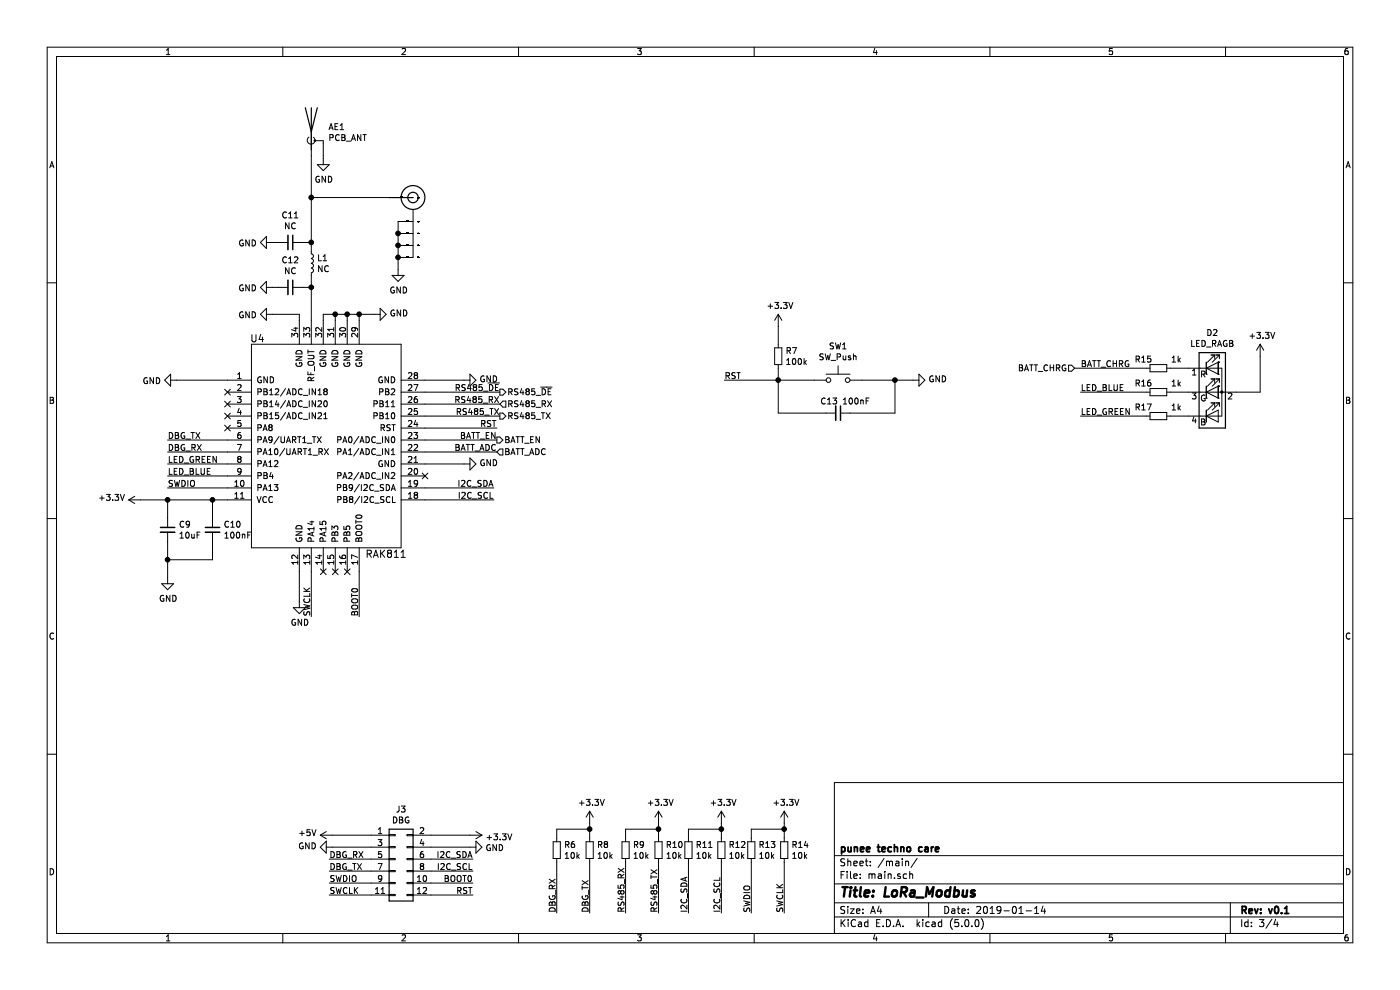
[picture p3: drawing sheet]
EESchema Schematic File Version 4
LIBS:LoRa_Modbus-cache
EELAYER 26 0
EELAYER END
$Descr A4 11693 8268
encoding utf-8
Sheet 3 4
Title "LoRa_Modbus"
Date "2019-01-14"
Rev "v0.1"
Comp "punee techno care"
Comment1 ""
Comment2 ""
Comment3 ""
Comment4 ""
$EndDescr
$Comp
L RF:RAK811 U4
U 1 1
P 2750 3675
F 0 "U4" H 2150 4525 60  0000 C CNN
F 1 "RAK811" H 3225 2725 60  0000 C CNN
F 2 "RAK811:RAK811_MODULE" H 3250 2525 60  0001 C CNN
F 3 "" H 3250 2525 60  0001 C CNN
	1    2750 3675
	1    0    0    -1  
$EndComp
Wire Wire Line
	2700 2675 2700 2625
Wire Wire Line
	2700 2625 2800 2625
Wire Wire Line
	2800 2625 2800 2675
Wire Wire Line
	2800 2625 2900 2625
Wire Wire Line
	2900 2625 2900 2675
Connection ~ 2800 2625
Wire Wire Line
	2900 2625 3000 2625
Wire Wire Line
	3000 2625 3000 2675
Connection ~ 2900 2625
$Comp
L power:GND #PWR026
U 1 1
P 3125 2625
F 0 "#PWR026" H 3125 2375 50  0001 C CNN
F 1 "GND" V 3130 2497 50  0000 R CNN
F 2 "" H 3125 2625 50  0001 C CNN
F 3 "" H 3125 2625 50  0001 C CNN
	1    3125 2625
	0    -1   -1   0   
$EndComp
Wire Wire Line
	3125 2625 3000 2625
Connection ~ 3000 2625
$Comp
L power:GND #PWR024
U 1 1
P 2275 2625
F 0 "#PWR024" H 2275 2375 50  0001 C CNN
F 1 "GND" V 2280 2497 50  0000 R CNN
F 2 "" H 2275 2625 50  0001 C CNN
F 3 "" H 2275 2625 50  0001 C CNN
	1    2275 2625
	0    1    1    0   
$EndComp
Wire Wire Line
	2500 2625 2500 2675
$Comp
L power:GND #PWR021
U 1 1
P 1475 3175
F 0 "#PWR021" H 1475 2925 50  0001 C CNN
F 1 "GND" V 1480 3047 50  0000 R CNN
F 2 "" H 1475 3175 50  0001 C CNN
F 3 "" H 1475 3175 50  0001 C CNN
	1    1475 3175
	0    1    1    0   
$EndComp
$Comp
L power:GND #PWR027
U 1 1
P 3875 3175
F 0 "#PWR027" H 3875 2925 50  0001 C CNN
F 1 "GND" V 3880 3047 50  0000 R CNN
F 2 "" H 3875 3175 50  0001 C CNN
F 3 "" H 3875 3175 50  0001 C CNN
	1    3875 3175
	0    -1   -1   0   
$EndComp
$Comp
L power:GND #PWR028
U 1 1
P 3875 3875
F 0 "#PWR028" H 3875 3625 50  0001 C CNN
F 1 "GND" V 3880 3747 50  0000 R CNN
F 2 "" H 3875 3875 50  0001 C CNN
F 3 "" H 3875 3875 50  0001 C CNN
	1    3875 3875
	0    -1   -1   0   
$EndComp
Wire Wire Line
	3875 3875 3550 3875
Wire Wire Line
	3550 3175 3875 3175
$Comp
L power:GND #PWR025
U 1 1
P 2500 5025
F 0 "#PWR025" H 2500 4775 50  0001 C CNN
F 1 "GND" H 2505 4852 50  0000 C CNN
F 2 "" H 2500 5025 50  0001 C CNN
F 3 "" H 2500 5025 50  0001 C CNN
	1    2500 5025
	1    0    0    -1  
$EndComp
Wire Wire Line
	2500 5025 2500 4775
$Comp
L power:+3.3V #PWR019
U 1 1
P 1175 4175
F 0 "#PWR019" H 1175 4025 50  0001 C CNN
F 1 "+3.3V" V 1190 4303 50  0000 L CNN
F 2 "" H 1175 4175 50  0001 C CNN
F 3 "" H 1175 4175 50  0001 C CNN
	1    1175 4175
	0    -1   -1   0   
$EndComp
Wire Wire Line
	1475 3175 1900 3175
$Comp
L Device:C_Small C10
U 1 1
P 1775 4425
F 0 "C10" H 1867 4471 50  0000 L CNN
F 1 "100nF" H 1867 4380 50  0000 L CNN
F 2 "Capacitors_SMD:C_0402" H 1775 4425 50  0001 C CNN
F 3 "https://datasheet.lcsc.com/szlcsc/YAGEO-CC0402KRX7R6BB104_C309458.pdf" H 1775 4425 50  0001 C CNN
F 4 "https://lcsc.com/product-detail/Others_YAGEO-CC0402KRX7R6BB104_C309458.html" H 1775 4425 50  0001 C CNN "URL"
	1    1775 4425
	1    0    0    -1  
$EndComp
$Comp
L Device:C_Small C9
U 1 1
P 1400 4425
F 0 "C9" H 1492 4471 50  0000 L CNN
F 1 "10uF" H 1492 4380 50  0000 L CNN
F 2 "Capacitors_SMD:C_0805" H 1400 4425 50  0001 C CNN
F 3 "https://datasheet.lcsc.com/szlcsc/Samsung-Electro-Mechanics-CL21B106KPQNNNE_C32635.pdf" H 1400 4425 50  0001 C CNN
F 4 "https://datasheet.lcsc.com/szlcsc/Samsung-Electro-Mechanics-CL21B106KPQNNNE_C32635.pdf" H 1400 4425 50  0001 C CNN "URL"
	1    1400 4425
	1    0    0    -1  
$EndComp
Wire Wire Line
	1775 4325 1775 4175
Wire Wire Line
	1175 4175 1400 4175
Connection ~ 1775 4175
Wire Wire Line
	1775 4175 1900 4175
Wire Wire Line
	1400 4325 1400 4175
Connection ~ 1400 4175
Wire Wire Line
	1400 4175 1775 4175
$Comp
L power:GND #PWR020
U 1 1
P 1400 4825
F 0 "#PWR020" H 1400 4575 50  0001 C CNN
F 1 "GND" H 1405 4652 50  0000 C CNN
F 2 "" H 1400 4825 50  0001 C CNN
F 3 "" H 1400 4825 50  0001 C CNN
	1    1400 4825
	1    0    0    -1  
$EndComp
Wire Wire Line
	1400 4525 1400 4675
Wire Wire Line
	1775 4525 1775 4675
$Comp
L Device:R_Small R10
U 1 1
P 5500 7100
F 0 "R10" H 5559 7146 50  0000 L CNN
F 1 "10k" H 5559 7055 50  0000 L CNN
F 2 "Resistors_SMD:R_0402" H 5500 7100 50  0001 C CNN
F 3 "https://datasheet.lcsc.com/szlcsc/YAGEO-RC0402FR-0710KL_C60490.pdf" H 5500 7100 50  0001 C CNN
F 4 "https://lcsc.com/product-detail/Chip-Resistor-Surface-Mount_10KR-1002-1_C60490.html" H 0   0   50  0001 C CNN "URL"
	1    5500 7100
	1    0    0    -1  
$EndComp
$Comp
L Device:R_Small R9
U 1 1
P 5225 7100
F 0 "R9" H 5284 7146 50  0000 L CNN
F 1 "10k" H 5284 7055 50  0000 L CNN
F 2 "Resistors_SMD:R_0402" H 5225 7100 50  0001 C CNN
F 3 "https://datasheet.lcsc.com/szlcsc/YAGEO-RC0402FR-0710KL_C60490.pdf" H 5225 7100 50  0001 C CNN
F 4 "https://lcsc.com/product-detail/Chip-Resistor-Surface-Mount_10KR-1002-1_C60490.html" H 0   0   50  0001 C CNN "URL"
	1    5225 7100
	1    0    0    -1  
$EndComp
Wire Wire Line
	1400 4675 1775 4675
Wire Wire Line
	1400 4825 1400 4675
Connection ~ 1400 4675
Text Label 4175 3375 2    50   ~ 0
RS485_RX
Text Label 4175 3475 2    50   ~ 0
RS485_TX
Text Label 4150 3575 2    50   ~ 0
RST
Text Label 4175 3275 2    50   ~ 0
RS485_~DE
Wire Wire Line
	3000 4775 3000 5150
Text Label 3000 5150 1    50   ~ 0
BOOT0
Wire Wire Line
	3550 3675 4150 3675
Wire Wire Line
	3550 3775 4150 3775
Text Label 4150 3675 2    50   ~ 0
BATT_EN
Text Label 4150 3775 2    50   ~ 0
BATT_ADC
Wire Wire Line
	2600 4775 2600 5150
Wire Wire Line
	1900 4075 1400 4075
Text Label 2600 5150 1    50   ~ 0
SWCLK
Text Label 1400 4075 0    50   ~ 0
SWDIO
Wire Wire Line
	1900 3675 1400 3675
Wire Wire Line
	1900 3775 1400 3775
Text Label 1400 3675 0    50   ~ 0
DBG_TX
Text Label 1400 3775 0    50   ~ 0
DBG_RX
Wire Wire Line
	1900 3875 1400 3875
Wire Wire Line
	1900 3975 1400 3975
Text Label 1400 3875 0    50   ~ 0
LED_GREEN
Text Label 1400 3975 0    50   ~ 0
LED_BLUE
$Comp
L power:+3.3V #PWR031
U 1 1
P 5500 6875
F 0 "#PWR031" H 5500 6725 50  0001 C CNN
F 1 "+3.3V" H 5515 7048 50  0000 C CNN
F 2 "" H 5500 6875 50  0001 C CNN
F 3 "" H 5500 6875 50  0001 C CNN
	1    5500 6875
	1    0    0    -1  
$EndComp
Wire Wire Line
	5500 6875 5500 6925
Wire Wire Line
	5500 6925 5225 6925
Wire Wire Line
	5225 6925 5225 7000
Connection ~ 5500 6925
Wire Wire Line
	5500 6925 5500 7000
$Comp
L Device:R_Small R12
U 1 1
P 6025 7100
F 0 "R12" H 6084 7146 50  0000 L CNN
F 1 "10k" H 6084 7055 50  0000 L CNN
F 2 "Resistors_SMD:R_0402" H 6025 7100 50  0001 C CNN
F 3 "https://datasheet.lcsc.com/szlcsc/YAGEO-RC0402FR-0710KL_C60490.pdf" H 6025 7100 50  0001 C CNN
F 4 "https://lcsc.com/product-detail/Chip-Resistor-Surface-Mount_10KR-1002-1_C60490.html" H 0   0   50  0001 C CNN "URL"
	1    6025 7100
	1    0    0    -1  
$EndComp
$Comp
L Device:R_Small R11
U 1 1
P 5750 7100
F 0 "R11" H 5809 7146 50  0000 L CNN
F 1 "10k" H 5809 7055 50  0000 L CNN
F 2 "Resistors_SMD:R_0402" H 5750 7100 50  0001 C CNN
F 3 "https://datasheet.lcsc.com/szlcsc/YAGEO-RC0402FR-0710KL_C60490.pdf" H 5750 7100 50  0001 C CNN
F 4 "https://lcsc.com/product-detail/Chip-Resistor-Surface-Mount_10KR-1002-1_C60490.html" H 0   0   50  0001 C CNN "URL"
	1    5750 7100
	1    0    0    -1  
$EndComp
$Comp
L power:+3.3V #PWR032
U 1 1
P 6025 6875
F 0 "#PWR032" H 6025 6725 50  0001 C CNN
F 1 "+3.3V" H 6040 7048 50  0000 C CNN
F 2 "" H 6025 6875 50  0001 C CNN
F 3 "" H 6025 6875 50  0001 C CNN
	1    6025 6875
	1    0    0    -1  
$EndComp
Wire Wire Line
	6025 6875 6025 6925
Wire Wire Line
	6025 6925 5750 6925
Wire Wire Line
	5750 6925 5750 7000
Connection ~ 6025 6925
Wire Wire Line
	6025 6925 6025 7000
Text Label 5225 7625 1    50   ~ 0
RS485_RX
Wire Wire Line
	5225 7200 5225 7625
Wire Wire Line
	5500 7200 5500 7625
Wire Wire Line
	5750 7200 5750 7625
Wire Wire Line
	6025 7200 6025 7625
Text Label 5500 7625 1    50   ~ 0
RS485_TX
Text Label 5750 7625 1    50   ~ 0
I2C_SDA
Text Label 6025 7625 1    50   ~ 0
I2C_SCL
$Comp
L Device:R_Small R14
U 1 1
P 6550 7100
F 0 "R14" H 6609 7146 50  0000 L CNN
F 1 "10k" H 6609 7055 50  0000 L CNN
F 2 "Resistors_SMD:R_0402" H 6550 7100 50  0001 C CNN
F 3 "https://datasheet.lcsc.com/szlcsc/YAGEO-RC0402FR-0710KL_C60490.pdf" H 6550 7100 50  0001 C CNN
F 4 "https://lcsc.com/product-detail/Chip-Resistor-Surface-Mount_10KR-1002-1_C60490.html" H 0   0   50  0001 C CNN "URL"
	1    6550 7100
	1    0    0    -1  
$EndComp
$Comp
L Device:R_Small R13
U 1 1
P 6275 7100
F 0 "R13" H 6334 7146 50  0000 L CNN
F 1 "10k" H 6334 7055 50  0000 L CNN
F 2 "Resistors_SMD:R_0402" H 6275 7100 50  0001 C CNN
F 3 "https://datasheet.lcsc.com/szlcsc/YAGEO-RC0402FR-0710KL_C60490.pdf" H 6275 7100 50  0001 C CNN
F 4 "https://lcsc.com/product-detail/Chip-Resistor-Surface-Mount_10KR-1002-1_C60490.html" H 0   0   50  0001 C CNN "URL"
	1    6275 7100
	1    0    0    -1  
$EndComp
$Comp
L power:+3.3V #PWR034
U 1 1
P 6550 6875
F 0 "#PWR034" H 6550 6725 50  0001 C CNN
F 1 "+3.3V" H 6565 7048 50  0000 C CNN
F 2 "" H 6550 6875 50  0001 C CNN
F 3 "" H 6550 6875 50  0001 C CNN
	1    6550 6875
	1    0    0    -1  
$EndComp
Wire Wire Line
	6550 6875 6550 6925
Wire Wire Line
	6550 6925 6275 6925
Wire Wire Line
	6275 6925 6275 7000
Connection ~ 6550 6925
Wire Wire Line
	6550 6925 6550 7000
Wire Wire Line
	6275 7200 6275 7625
Wire Wire Line
	6550 7200 6550 7625
Text Label 6275 7625 1    50   ~ 0
SWDIO
Text Label 6550 7625 1    50   ~ 0
SWCLK
$Comp
L Device:L_Small L1
U 1 1
P 2600 2200
F 0 "L1" H 2647 2246 50  0000 L CNN
F 1 "NC" H 2647 2155 50  0000 L CNN
F 2 "Inductors_SMD:L_0402" H 2600 2200 50  0001 C CNN
F 3 "~" H 2600 2200 50  0001 C CNN
	1    2600 2200
	1    0    0    -1  
$EndComp
$Comp
L Device:C_Small C11
U 1 1
P 2425 2025
F 0 "C11" V 2196 2025 50  0000 C CNN
F 1 "NC" V 2287 2025 50  0000 C CNN
F 2 "Capacitors_SMD:C_0402" H 2425 2025 50  0001 C CNN
F 3 "~" H 2425 2025 50  0001 C CNN
	1    2425 2025
	0    1    1    0   
$EndComp
$Comp
L Device:C_Small C12
U 1 1
P 2425 2400
F 0 "C12" V 2196 2400 50  0000 C CNN
F 1 "NC" V 2287 2400 50  0000 C CNN
F 2 "Capacitors_SMD:C_0402" H 2425 2400 50  0001 C CNN
F 3 "~" H 2425 2400 50  0001 C CNN
	1    2425 2400
	0    1    1    0   
$EndComp
$Comp
L power:GND #PWR023
U 1 1
P 2275 2400
F 0 "#PWR023" H 2275 2150 50  0001 C CNN
F 1 "GND" V 2280 2272 50  0000 R CNN
F 2 "" H 2275 2400 50  0001 C CNN
F 3 "" H 2275 2400 50  0001 C CNN
	1    2275 2400
	0    1    1    0   
$EndComp
$Comp
L power:GND #PWR022
U 1 1
P 2275 2025
F 0 "#PWR022" H 2275 1775 50  0001 C CNN
F 1 "GND" V 2280 1897 50  0000 R CNN
F 2 "" H 2275 2025 50  0001 C CNN
F 3 "" H 2275 2025 50  0001 C CNN
	1    2275 2025
	0    1    1    0   
$EndComp
Wire Wire Line
	2275 2625 2500 2625
Wire Wire Line
	2525 2400 2600 2400
Wire Wire Line
	2600 2400 2600 2675
Wire Wire Line
	2600 2400 2600 2300
Connection ~ 2600 2400
Wire Wire Line
	2525 2025 2600 2025
Wire Wire Line
	2600 2025 2600 2100
Connection ~ 2600 2025
Wire Wire Line
	2275 2025 2325 2025
Wire Wire Line
	2275 2400 2325 2400
$Comp
L Device:R_Small R8
U 1 1
P 4925 7100
F 0 "R8" H 4984 7146 50  0000 L CNN
F 1 "10k" H 4984 7055 50  0000 L CNN
F 2 "Resistors_SMD:R_0402" H 4925 7100 50  0001 C CNN
F 3 "https://datasheet.lcsc.com/szlcsc/YAGEO-RC0402FR-0710KL_C60490.pdf" H 4925 7100 50  0001 C CNN
F 4 "https://lcsc.com/product-detail/Chip-Resistor-Surface-Mount_10KR-1002-1_C60490.html" H 0   0   50  0001 C CNN "URL"
	1    4925 7100
	1    0    0    -1  
$EndComp
$Comp
L Device:R_Small R6
U 1 1
P 4650 7100
F 0 "R6" H 4709 7146 50  0000 L CNN
F 1 "10k" H 4709 7055 50  0000 L CNN
F 2 "Resistors_SMD:R_0402" H 4650 7100 50  0001 C CNN
F 3 "https://datasheet.lcsc.com/szlcsc/YAGEO-RC0402FR-0710KL_C60490.pdf" H 4650 7100 50  0001 C CNN
F 4 "https://lcsc.com/product-detail/Chip-Resistor-Surface-Mount_10KR-1002-1_C60490.html" H 0   0   50  0001 C CNN "URL"
	1    4650 7100
	1    0    0    -1  
$EndComp
$Comp
L power:+3.3V #PWR030
U 1 1
P 4925 6875
F 0 "#PWR030" H 4925 6725 50  0001 C CNN
F 1 "+3.3V" H 4940 7048 50  0000 C CNN
F 2 "" H 4925 6875 50  0001 C CNN
F 3 "" H 4925 6875 50  0001 C CNN
	1    4925 6875
	1    0    0    -1  
$EndComp
Wire Wire Line
	4925 6875 4925 6925
Wire Wire Line
	4925 6925 4650 6925
Wire Wire Line
	4650 6925 4650 7000
Connection ~ 4925 6925
Wire Wire Line
	4925 6925 4925 7000
Wire Wire Line
	4650 7200 4650 7625
Wire Wire Line
	4925 7200 4925 7625
Text Label 4650 7625 1    50   ~ 0
DBG_RX
Text Label 4925 7625 1    50   ~ 0
DBG_TX
$Comp
L power:+3.3V #PWR039
U 1 1
P 10525 2975
F 0 "#PWR039" H 10525 2825 50  0001 C CNN
F 1 "+3.3V" H 10540 3148 50  0000 C CNN
F 2 "" H 10525 2975 50  0001 C CNN
F 3 "" H 10525 2975 50  0001 C CNN
	1    10525 2975
	1    0    0    -1  
$EndComp
$Comp
L Device:R_Small R15
U 1 1
P 9675 3075
F 0 "R15" V 9600 2950 50  0000 C CNN
F 1 "1k" V 9600 3225 50  0000 C CNN
F 2 "Resistors_SMD:R_0402" H 9675 3075 50  0001 C CNN
F 3 "https://datasheet.lcsc.com/szlcsc/YAGEO-RC0402FR-071KL_C106235.pdf" H 9675 3075 50  0001 C CNN
F 4 "https://lcsc.com/product-detail/Chip-Resistor-Surface-Mount_1KR-1001-1_C106235.html" H 0   0   50  0001 C CNN "URL"
	1    9675 3075
	0    1    1    0   
$EndComp
$Comp
L Device:R_Small R16
U 1 1
P 9675 3275
F 0 "R16" V 9600 3150 50  0000 C CNN
F 1 "1k" V 9600 3425 50  0000 C CNN
F 2 "Resistors_SMD:R_0402" H 9675 3275 50  0001 C CNN
F 3 "https://datasheet.lcsc.com/szlcsc/YAGEO-RC0402FR-071KL_C106235.pdf" H 9675 3275 50  0001 C CNN
F 4 "https://lcsc.com/product-detail/Chip-Resistor-Surface-Mount_1KR-1001-1_C106235.html" H 0   0   50  0001 C CNN "URL"
	1    9675 3275
	0    1    1    0   
$EndComp
$Comp
L Device:R_Small R17
U 1 1
P 9675 3475
F 0 "R17" V 9600 3350 50  0000 C CNN
F 1 "1k" V 9600 3625 50  0000 C CNN
F 2 "Resistors_SMD:R_0402" H 9675 3475 50  0001 C CNN
F 3 "https://datasheet.lcsc.com/szlcsc/YAGEO-RC0402FR-071KL_C106235.pdf" H 9675 3475 50  0001 C CNN
F 4 "https://lcsc.com/product-detail/Chip-Resistor-Surface-Mount_1KR-1001-1_C106235.html" H 0   0   50  0001 C CNN "URL"
	1    9675 3475
	0    1    1    0   
$EndComp
Text Label 9025 3275 0    50   ~ 0
LED_BLUE
Text Label 9025 3475 0    50   ~ 0
LED_GREEN
Text Label 3950 7375 2    50   ~ 0
BOOT0
Text Label 2750 7175 0    50   ~ 0
DBG_RX
Text Label 2750 7275 0    50   ~ 0
DBG_TX
Wire Wire Line
	3100 7175 2750 7175
Wire Wire Line
	3100 7275 2750 7275
Wire Wire Line
	3600 7375 3950 7375
Text Label 2750 7475 0    50   ~ 0
SWCLK
Text Label 2750 7375 0    50   ~ 0
SWDIO
Text Label 3950 7475 2    50   ~ 0
RST
$Comp
L power:GND #PWR036
U 1 1
P 2775 7075
F 0 "#PWR036" H 2775 6825 50  0001 C CNN
F 1 "GND" V 2780 6947 50  0000 R CNN
F 2 "" H 2775 7075 50  0001 C CNN
F 3 "" H 2775 7075 50  0001 C CNN
	1    2775 7075
	0    1    -1   0   
$EndComp
Wire Wire Line
	2775 6975 3100 6975
$Comp
L power:+3.3V #PWR035
U 1 1
P 3925 6975
F 0 "#PWR035" H 3925 6825 50  0001 C CNN
F 1 "+3.3V" V 3940 7103 50  0000 L CNN
F 2 "" H 3925 6975 50  0001 C CNN
F 3 "" H 3925 6975 50  0001 C CNN
	1    3925 6975
	0    1    1    0   
$EndComp
Wire Wire Line
	2775 7075 3100 7075
NoConn ~ 2700 4775
NoConn ~ 2800 4775
NoConn ~ 2900 4775
$Comp
L Switch:SW_Push SW1
U 1 1
P 7000 3175
F 0 "SW1" H 7000 3460 50  0000 C CNN
F 1 "SW_Push" H 7000 3369 50  0000 C CNN
F 2 "Buttons_Switches_SMD:SW_SPST_PTS645" H 7000 3375 50  0001 C CNN
F 3 "" H 7000 3375 50  0001 C CNN
	1    7000 3175
	1    0    0    -1  
$EndComp
$Comp
L Device:R_Small R7
U 1 1
P 6500 2975
F 0 "R7" H 6559 3021 50  0000 L CNN
F 1 "100k" H 6559 2930 50  0000 L CNN
F 2 "Resistors_SMD:R_0402" H 6500 2975 50  0001 C CNN
F 3 "https://datasheet.lcsc.com/szlcsc/YAGEO-RC0402FR-07100KL_C60491.pdf" H 6500 2975 50  0001 C CNN
F 4 "https://lcsc.com/product-detail/Chip-Resistor-Surface-Mount_100KR-1003-1_C60491.html" H 0   0   50  0001 C CNN "URL"
	1    6500 2975
	1    0    0    -1  
$EndComp
$Comp
L Device:C_Small C13
U 1 1
P 7000 3450
F 0 "C13" V 6900 3375 50  0000 C CNN
F 1 "100nF" V 6900 3600 50  0000 C CNN
F 2 "Capacitors_SMD:C_0402" H 7000 3450 50  0001 C CNN
F 3 "https://datasheet.lcsc.com/szlcsc/YAGEO-CC0402KRX7R6BB104_C309458.pdf" H 7000 3450 50  0001 C CNN
F 4 "https://lcsc.com/product-detail/Others_YAGEO-CC0402KRX7R6BB104_C309458.html" V 7000 3450 50  0001 C CNN "URL"
	1    7000 3450
	0    1    1    0   
$EndComp
$Comp
L power:+3.3V #PWR029
U 1 1
P 6500 2725
F 0 "#PWR029" H 6500 2575 50  0001 C CNN
F 1 "+3.3V" H 6515 2898 50  0000 C CNN
F 2 "" H 6500 2725 50  0001 C CNN
F 3 "" H 6500 2725 50  0001 C CNN
	1    6500 2725
	1    0    0    -1  
$EndComp
Wire Wire Line
	6500 2725 6500 2875
Wire Wire Line
	6500 3075 6500 3175
Wire Wire Line
	6500 3175 6800 3175
Connection ~ 6500 3175
Wire Wire Line
	6900 3450 6500 3450
Wire Wire Line
	6500 3450 6500 3175
Wire Wire Line
	7200 3175 7475 3175
Wire Wire Line
	7475 3175 7475 3450
Wire Wire Line
	7475 3450 7100 3450
$Comp
L power:GND #PWR033
U 1 1
P 7625 3175
F 0 "#PWR033" H 7625 2925 50  0001 C CNN
F 1 "GND" V 7630 3047 50  0000 R CNN
F 2 "" H 7625 3175 50  0001 C CNN
F 3 "" H 7625 3175 50  0001 C CNN
	1    7625 3175
	0    -1   -1   0   
$EndComp
Wire Wire Line
	7625 3175 7475 3175
Connection ~ 7475 3175
Wire Wire Line
	6050 3175 6500 3175
Text Label 6050 3175 0    50   ~ 0
RST
Text Label 9025 3075 0    50   ~ 0
BATT_CHRG
Wire Wire Line
	3550 3575 4150 3575
$Comp
L Connector_Generic:Conn_02x06_Odd_Even J3
U 1 1
P 3300 7175
F 0 "J3" H 3350 7592 50  0000 C CNN
F 1 "DBG" H 3350 7501 50  0000 C CNN
F 2 "Pin_Headers:Pin_Header_Straight_2x06_Pitch2.54mm_SMD" H 3300 7175 50  0001 C CNN
F 3 "~" H 3300 7175 50  0001 C CNN
	1    3300 7175
	1    0    0    -1  
$EndComp
$Comp
L power:+5V #PWR037
U 1 1
P 2775 6975
F 0 "#PWR037" H 2775 6825 50  0001 C CNN
F 1 "+5V" V 2790 7103 50  0000 L CNN
F 2 "" H 2775 6975 50  0001 C CNN
F 3 "" H 2775 6975 50  0001 C CNN
	1    2775 6975
	0    -1   -1   0   
$EndComp
Wire Wire Line
	3925 6975 3600 6975
$Comp
L power:GND #PWR038
U 1 1
P 3925 7075
F 0 "#PWR038" H 3925 6825 50  0001 C CNN
F 1 "GND" V 3930 6947 50  0000 R CNN
F 2 "" H 3925 7075 50  0001 C CNN
F 3 "" H 3925 7075 50  0001 C CNN
	1    3925 7075
	0    -1   1    0   
$EndComp
Wire Wire Line
	3925 7075 3600 7075
Text HLabel 4150 3675 2    50   Output ~ 0
BATT_EN
Text HLabel 4150 3775 2    50   Input ~ 0
BATT_ADC
Text HLabel 8975 3075 0    50   Input ~ 0
BATT_CHRG
Wire Wire Line
	3550 4175 4125 4175
Wire Wire Line
	3550 4075 4125 4075
Text Label 4125 4075 2    50   ~ 0
I2C_SDA
Text Label 4125 4175 2    50   ~ 0
I2C_SCL
Wire Wire Line
	2750 7375 3100 7375
Wire Wire Line
	2750 7475 3100 7475
Wire Wire Line
	3600 7475 3950 7475
Wire Wire Line
	3600 7275 3950 7275
Wire Wire Line
	3600 7175 3950 7175
Text Label 3950 7175 2    50   ~ 0
I2C_SDA
Text Label 3950 7275 2    50   ~ 0
I2C_SCL
$Comp
L Device:LED_RAGB D2
U 1 1
P 10125 3275
F 0 "D2" H 10125 3772 50  0000 C CNN
F 1 "LED_RAGB" H 10125 3681 50  0000 C CNN
F 2 "RAGB:LED_RAGB" H 10125 3225 50  0001 C CNN
F 3 "~" H 10125 3225 50  0001 C CNN
	1    10125 3275
	1    0    0    -1  
$EndComp
Wire Wire Line
	8975 3075 9575 3075
Wire Wire Line
	9025 3275 9575 3275
Wire Wire Line
	9025 3475 9575 3475
Wire Wire Line
	9775 3075 9925 3075
Wire Wire Line
	9775 3275 9925 3275
Wire Wire Line
	9775 3475 9925 3475
Wire Wire Line
	10525 2975 10525 3275
Wire Wire Line
	10525 3275 10325 3275
$Comp
L Device:Antenna_Shield AE1
U 1 1
P 2600 1100
F 0 "AE1" H 2741 1141 50  0000 L CNN
F 1 "PCB_ANT" H 2741 1050 50  0000 L CNN
F 2 "swra227e:SWRA416" H 2600 1200 50  0001 C CNN
F 3 "~" H 2600 1200 50  0001 C CNN
	1    2600 1100
	1    0    0    -1  
$EndComp
Wire Wire Line
	2600 1300 2600 1650
$Comp
L power:GND #PWR054
U 1 1
P 2700 1325
F 0 "#PWR054" H 2700 1075 50  0001 C CNN
F 1 "GND" H 2705 1152 50  0000 C CNN
F 2 "" H 2700 1325 50  0001 C CNN
F 3 "" H 2700 1325 50  0001 C CNN
	1    2700 1325
	1    0    0    -1  
$EndComp
Connection ~ 2600 1650
Wire Wire Line
	2600 1650 2600 2025
$Comp
L power:GND #PWR055
U 1 1
P 3325 2250
F 0 "#PWR055" H 3325 2000 50  0001 C CNN
F 1 "GND" H 3330 2077 50  0000 C CNN
F 2 "" H 3325 2250 50  0001 C CNN
F 3 "" H 3325 2250 50  0001 C CNN
	1    3325 2250
	1    0    0    -1  
$EndComp
Wire Wire Line
	2700 1325 2700 1300
Wire Wire Line
	3550 3475 4175 3475
Wire Wire Line
	3550 3375 4175 3375
Wire Wire Line
	3550 3275 4175 3275
$Comp
L antennatiny:ANTENNATINY J$1
U 1 1
P 3450 1650
F 0 "J$1" H 3450 1650 50  0001 C CNN
F 1 "ANTENNATINY" H 3450 1650 50  0001 C CNN
F 2 "U.FL-R-SMT:SMA_UFL_PAD_TINY" H 3450 1650 50  0001 C CNN
F 3 "" H 3450 1650 50  0001 C CNN
	1    3450 1650
	1    0    0    -1  
$EndComp
Wire Wire Line
	2600 1650 3250 1650
Wire Wire Line
	3350 1850 3325 1850
Wire Wire Line
	3325 1850 3325 1950
Wire Wire Line
	3350 2150 3325 2150
Connection ~ 3325 2150
Wire Wire Line
	3325 2150 3325 2250
Wire Wire Line
	3350 2050 3325 2050
Connection ~ 3325 2050
Wire Wire Line
	3325 2050 3325 2150
Wire Wire Line
	3350 1950 3325 1950
Connection ~ 3325 1950
Wire Wire Line
	3325 1950 3325 2050
Text HLabel 4175 3275 2    50   Output ~ 0
RS485_~DE
Text HLabel 4175 3375 2    50   Input ~ 0
RS485_RX
Text HLabel 4175 3475 2    50   Output ~ 0
RS485_TX
NoConn ~ 1900 3475
NoConn ~ 1900 3575
NoConn ~ 3550 3975
NoConn ~ 1900 3375
NoConn ~ 1900 3275
$EndSCHEMATC
